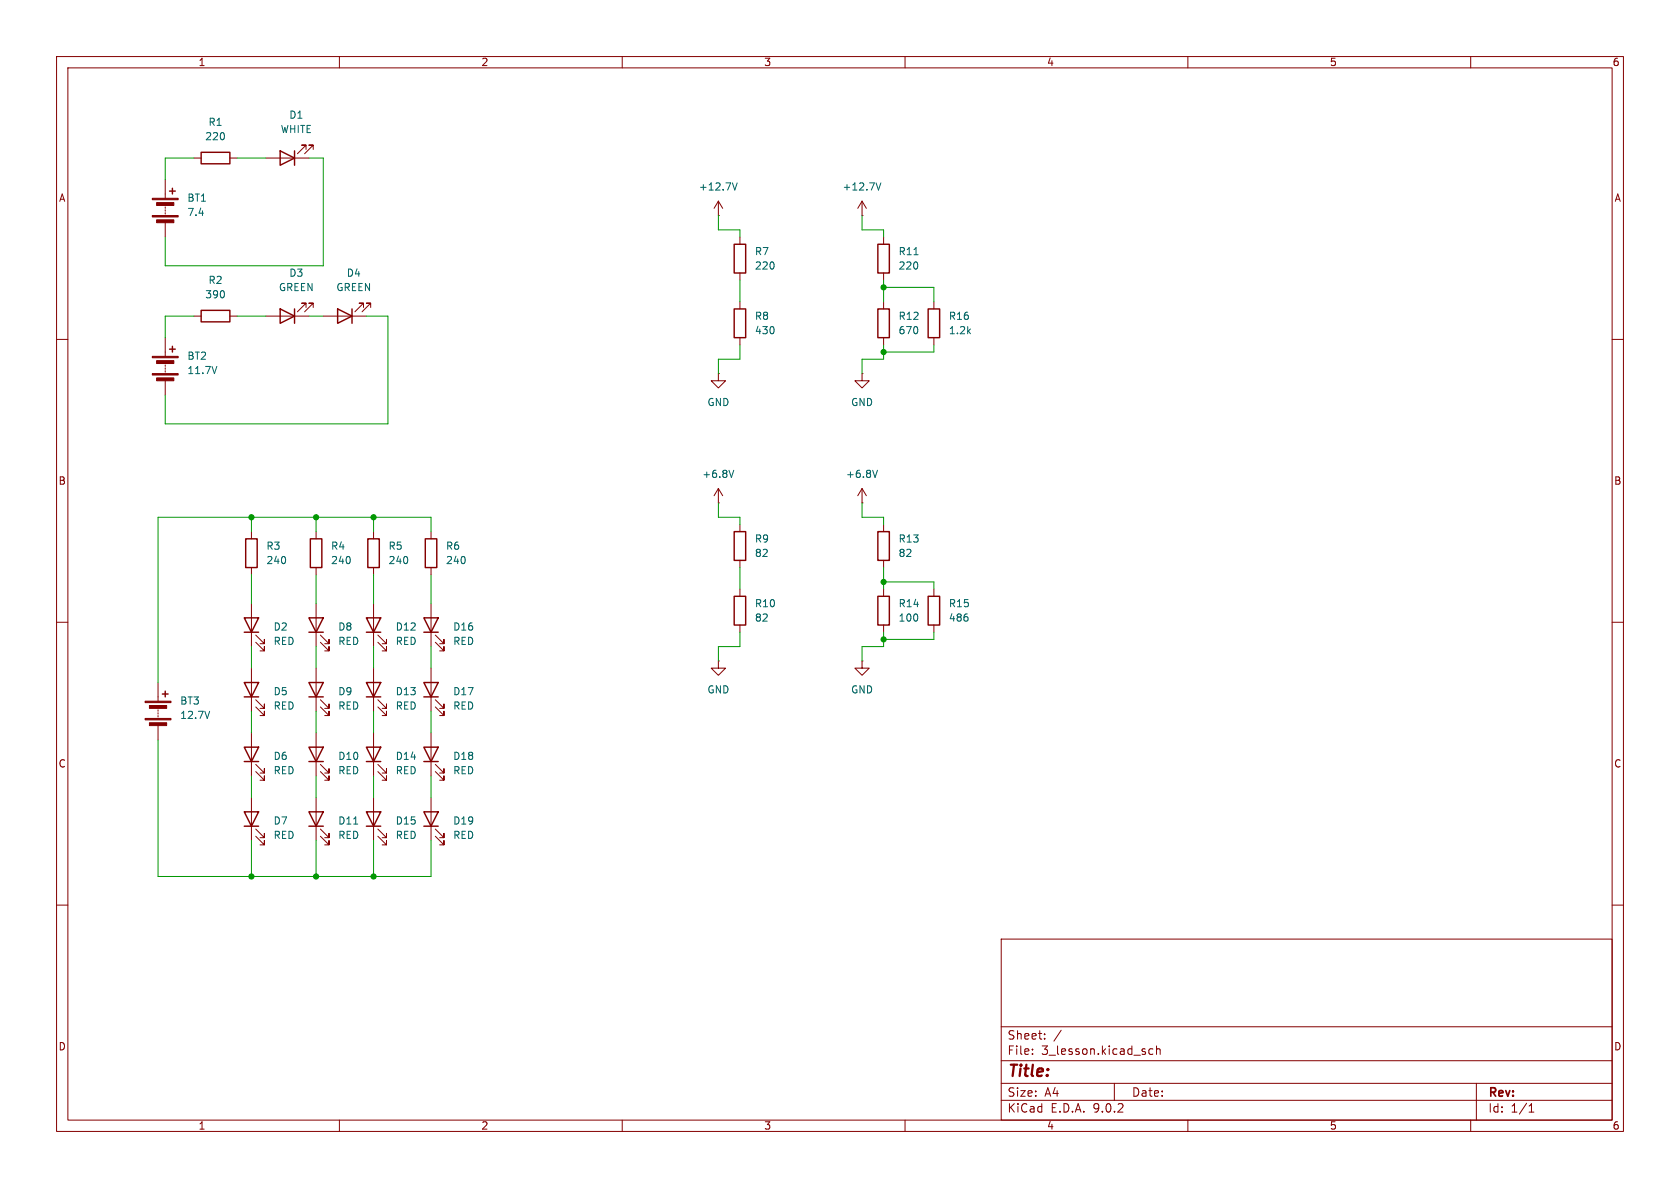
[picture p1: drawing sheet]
<svg xmlns="http://www.w3.org/2000/svg" width="297mm" height="210mm" viewBox="0 0 297 210" stroke-linecap="round" stroke-linejoin="round" font-family="sans-serif">
<g fill="none" stroke="#840000" stroke-width=".18">
<path d="M10 10h277v190h-277zM12 12h273v186h-273zM60 10v2M110 10v2M160 10v2M210 10v2M260 10v2M29.2 31.8v3.3M29.2 36.6v.2M29.2 37.1v.2M29.2 37.6v.2M29.2 39.4v2.5"/>
<path d="M34.3 27.9h1.3M40.6 27.9h1.3M47 27.9h7.6M54.1 26.4v-.7h-.8h.8l-1.5 1.5M55.4 26.4v-.7h-.8h.8l-1.6 1.5M127 38.1h.1M127 35.6l-.8 1.2M127 35.6l.8 1.2M127 35.6v2.5M152.4 38.1h.1M152.4 35.6l-.8 1.2M152.4 35.6l.8 1.2"/>
<path d="M152.4 35.6v2.5M29.2 59.7v3.3M34.3 55.9h1.3M40.6 55.9h1.3M47 55.9h7.6M54.1 54.4v-.8h-.8h.8l-1.5 1.5M55.4 54.4v-.8h-.8h.8l-1.6 1.5M57.1 55.9h7.7M64.3 54.4v-.8h-.8h.8l-1.6 1.5M65.5 54.4v-.8h-.7h.7l-1.5 1.5M130.8 41.9v1.3M130.8 48.3v1.2"/>
<path d="M130.8 53.3v1.3M130.8 59.7v1.3M156.2 41.9v1.3M156.2 48.3v1.2M156.2 53.3v1.3M156.2 59.7v1.3M165.1 53.3v1.3M165.1 59.7v1.3M10 60h2M29.2 64.5v.3M29.2 65v.3M29.2 65.5v.3"/>
<path d="M29.2 67.3v2.6M127 66v1.3h1.3l-1.3 1.3-1.3-1.3h1.3M127 66h.1M152.4 66v1.3h1.3l-1.3 1.3-1.3-1.3h1.3M152.4 66h.1M285 60h2M44.4 94v1.3M55.9 94v1.3M66 94v1.3M76.2 94v1.3M127 88.9h.1M127 86.4v2.5"/>
<path d="M127 86.4l-.8 1.2M127 86.4l.8 1.2M130.8 92.7v1.3M130.8 99.1v1.2M152.4 88.9h.1M152.4 86.4v2.5M152.4 86.4l-.8 1.2M152.4 86.4l.8 1.2M156.2 92.7v1.3M156.2 99.1v1.2M10 110h2M44.4 100.3v1.3"/>
<path d="M44.4 106.7v7.6M44.4 118.1v7.6M45.2 113.5l1.5 1.6v-.8v.8h-.7M45.2 112.3l1.5 1.5v-.8v.8h-.7M55.9 100.3v1.3M55.9 106.7v7.6M55.9 118.1v7.6M56.6 113.5l1.6 1.6v-.8v.8h-.8M56.6 112.3l1.6 1.5v-.8v.8h-.8M66 100.3v1.3M66 106.7v7.6M66 118.1v7.6"/>
<path d="M66.8 113.5l1.5 1.6v-.8v.8h-.7M66.8 112.3l1.5 1.5v-.8v.8h-.7M76.2 100.3v1.3M76.2 106.7v7.6M76.2 118.1v7.6M77 113.5l1.5 1.6v-.8v.8h-.8M77 112.3l1.5 1.5v-.8v.8h-.8M127 116.8v1.3h1.3l-1.3 1.3-1.3-1.3h1.3M127 116.8h.1M130.8 104.1v1.3M130.8 110.5v1.3M152.4 116.8v1.3h1.3l-1.3 1.3-1.3-1.3h1.3"/>
<path d="M152.4 116.8h.1M156.2 104.1v1.3M156.2 110.5v1.3M165.1 104.1v1.3M165.1 110.5v1.3M285 110h2M27.9 120.7v3.3M27.9 125.5v.2M27.9 126v.2M27.9 126.5v.2M27.9 128.3v2.5M44.4 129.5v7.7"/>
<path d="M45.2 125l1.5 1.5v-.8v.8h-.7M45.2 123.7l1.5 1.5v-.7v.7h-.7M45.2 136.4l1.5 1.5v-.7v.7h-.7M45.2 135.1l1.5 1.6v-.8v.8h-.7M55.9 129.5v7.7M56.6 125l1.6 1.5v-.8v.8h-.8M56.6 123.7l1.6 1.5v-.7v.7h-.8M56.6 136.4l1.6 1.5v-.7v.7h-.8M56.6 135.1l1.6 1.6v-.8v.8h-.8M66 129.5v7.7M66.8 136.4l1.5 1.5v-.7v.7h-.7M66.8 135.1l1.5 1.6v-.8v.8h-.7"/>
<path d="M66.8 125l1.5 1.5v-.8v.8h-.7M66.8 123.7l1.5 1.5v-.7v.7h-.7M76.2 129.5v7.7M77 136.4l1.5 1.5v-.7v.7h-.8M77 135.1l1.5 1.6v-.8v.8h-.8M77 125l1.5 1.5v-.8v.8h-.8M77 123.7l1.5 1.5v-.7v.7h-.8M44.4 141v7.6M45.2 147.8l1.5 1.6v-.8v.8h-.7M45.2 146.6l1.5 1.5v-.8v.8h-.7M55.9 141v7.6M56.6 147.8l1.6 1.6v-.8v.8h-.8"/>
<path d="M56.6 146.6l1.6 1.5v-.8v.8h-.8M66 141v7.6M66.8 147.8l1.5 1.6v-.8v.8h-.7M66.8 146.6l1.5 1.5v-.8v.8h-.7M76.2 141v7.6M77 147.8l1.5 1.6v-.8v.8h-.8M77 146.6l1.5 1.5v-.8v.8h-.8M10 160h2M177 166h108v32h-108zM285 160h2M60 198v2M110 198v2"/>
<path d="M160 198v2M177 194.5h108M177 191.5h108M177 187.5h108M177 181.5h108M182.5 186.3v.1M182.5 185.5v.1M184.7 183.6v.1M184.7 182.8v.1M187.6 182.1l-1.3 2M197 191.5v3M203.8 185.5l-.4-.1-.3 .3v.4l.1 .2h.6"/>
<path d="M204.5 185.5l.2-.1 .3 .1 .1 .9M204.5 184.9v1.5M210 198v2M260 198v2M261 191.5v6.5M270.3 196.6h.9M270.3 195.5l.4-.4v1.5"/>
</g>
<g fill="#840000" stroke="#840000" stroke-width=".18">
<path d="M25.7 124h4.5v.2h-4.5z"/>
<path d="M25.7 127h4.5v.3h-4.5z"/>
<path d="M26.4 124.7h3.1v.5h-3.1z"/>
<path d="M26.4 127.8h3.1v.5h-3.1z"/>
<path d="M26.9 35.1h4.6v.2h-4.6z"/>
<path d="M26.9 38.1h4.6v.3h-4.6z"/>
<path d="M27.7 35.8h3v.5h-3z"/>
<path d="M27.7 38.9h3v.5h-3z"/>
<path d="M26.9 63h4.6v.2h-4.6z"/>
<path d="M26.9 66h4.6v.3h-4.6z"/>
<path d="M27.7 63.8h3v.5h-3z"/>
<path d="M27.7 66.8h3v.5h-3z"/>
</g>
<g fill="none" stroke="#840000" stroke-width=".25">
<path d="M30 33.8h1M30.5 33.3v1M35.6 26.9h5v2.1h-5zM49.5 26.7l2.6 1.2-2.6 1.3zM52.1 26.7v2.5M35.6 54.9h5v2h-5zM49.5 54.6l2.6 1.3-2.6 1.3zM52.1 54.6v2.6M59.7 54.6l2.5 1.3-2.5 1.3zM62.2 54.6v2.6M129.8 43.2h2v5.1h-2zM129.8 54.6h2v5.1h-2z"/>
<path d="M155.2 54.6h2v5.1h-2zM155.2 43.2h2v5.1h-2zM164.1 54.6h2v5.1h-2zM30 61.7h1M30.5 61.2v1M43.4 95.3h2.1v5h-2.1zM54.9 95.3h2v5h-2zM65 95.3h2.1v5h-2.1zM75.2 95.3h2v5h-2zM129.8 94h2v5.1h-2zM155.2 94h2v5.1h-2zM43.2 109.2h2.5l-1.3 2.6z"/>
<path d="M43.2 111.8h2.5M54.6 109.2h2.5l-1.2 2.6zM54.6 111.8h2.5M64.8 109.2h2.5l-1.3 2.6zM64.8 111.8h2.5M74.9 109.2h2.6l-1.3 2.6zM74.9 111.8h2.6M129.8 105.4h2v5.1h-2zM155.2 105.4h2v5.1h-2zM164.1 105.4h2v5.1h-2zM28.7 122.7h1M29.2 122.2v1"/>
<path d="M43.2 120.7h2.5l-1.3 2.5zM43.2 132.1h2.5l-1.3 2.5zM43.2 134.6h2.5M43.2 123.2h2.5M54.6 120.7h2.5l-1.2 2.5zM54.6 132.1h2.5l-1.2 2.5zM54.6 134.6h2.5M54.6 123.2h2.5M64.8 132.1h2.5l-1.3 2.5zM64.8 120.7h2.5l-1.3 2.5zM64.8 134.6h2.5M64.8 123.2h2.5"/>
<path d="M74.9 132.1h2.6l-1.3 2.5zM74.9 120.7h2.6l-1.3 2.5zM74.9 134.6h2.6M74.9 123.2h2.6M43.2 143.5h2.5l-1.3 2.6zM43.2 146.1h2.5M54.6 143.5h2.5l-1.2 2.6zM54.6 146.1h2.5M64.8 143.5h2.5l-1.3 2.6zM64.8 146.1h2.5M74.9 143.5h2.6l-1.3 2.6zM74.9 146.1h2.6"/>
</g>
<path d="M129.5 32.3l.4 1.3 .4-1.3M154.9 32.3l.4 1.3 .4-1.3M161.6 45h.7M38.3 64.8l-.4 1.2M129.7 83.1l-.4 1.3M155.1 83.1l-.4 1.3M37.1 125.7l-.5 1.3M62.5 145.7h.7" fill="none" stroke="#006464" stroke-width=".18"/>
<g fill="none" stroke="#009600" stroke-width=".18">
<path d="M34.3 27.9h-5.1v3.9M41.9 27.9h5.1M54.6 27.9h2.5v19.1h-27.9v-5.1M127 38.1v2.5h3.8v1.3M152.4 38.1v2.5h3.8v1.3M34.3 55.9h-5.1v3.8M41.9 55.9h5.1M54.6 55.9h2.5M64.8 55.9h3.8v19h-39.4v-5M130.8 49.5v3.8M156.2 50.8h8.9v2.5M156.2 49.5v3.8"/>
<path d="M130.8 61v2.5h-3.8v2.5M156.2 61v2.5h-3.8v2.5M165.1 61v1.2h-8.9M44.4 91.4v2.6M55.9 91.4v2.6M66 91.4v2.6M76.2 94v-2.6h-48.3v29.3M127 88.9v2.5h3.8v1.3M152.4 88.9v2.5h3.8v1.3M44.4 101.6v5.1M44.4 114.3v3.8M55.9 101.6v5.1"/>
<path d="M55.9 114.3v3.8M66 101.6v5.1M66 114.3v3.8M76.2 101.6v5.1M76.2 114.3v3.8M130.8 111.8v2.5h-3.8v2.5M130.8 100.3v3.8M156.2 102.9h8.9v1.2M156.2 100.3v3.8M156.2 111.8v2.5h-3.8v2.5M165.1 111.8v1.2h-8.9M27.9 130.8v24.1h48.3v-6.3"/>
<path d="M44.4 125.7v3.8M44.4 137.2v3.8M55.9 125.7v3.8M55.9 137.2v3.8M66 125.7v3.8M66 137.2v3.8M76.2 125.7v3.8M76.2 137.2v3.8M44.4 148.6v6.3M55.9 148.6v6.3M66 148.6v6.3"/>
</g>
<g fill="#009600" stroke="#009600" stroke-width=".18">
<circle cx="55.9" cy="91.4" r=".46"/>
<circle cx="44.4" cy="91.4" r=".46"/>
<circle cx="44.4" cy="154.9" r=".46"/>
<circle cx="66" cy="154.9" r=".46"/>
<circle cx="55.9" cy="154.9" r=".46"/>
<circle cx="66" cy="91.4" r=".46"/>
<circle cx="156.2" cy="62.2" r=".46"/>
<circle cx="156.2" cy="50.8" r=".46"/>
<circle cx="156.2" cy="102.9" r=".46"/>
<circle cx="156.2" cy="113" r=".46"/>
</g>
<text font-size="2.8" fill="#840000" x="178" y="190.9">Title:</text>
<g font-size="2.1" fill="#840000">
<text x="178" y="184">Sheet:</text>
<text x="178" y="186.7">File:</text>
<text x="184.1" y="186.7">3_lesson.kicad_sch</text>
<text x="178" y="196.9">KiCad</text>
<text x="178" y="194.1">Size:</text>
<text x="184.7" y="194.1">A4</text>
<text x="185.7" y="196.9">E.D.A.</text>
<text x="193.3" y="196.9">9.0.2</text>
<text x="200" y="194.1">Date:</text>
<text x="263" y="194.3">Rev:</text>
<text x="263" y="196.9">Id:</text>
<text x="267.1" y="196.9">1/1</text>
</g>
<g font-size="1.8" fill="#840000">
<text x="35" y="11.9">1</text>
<text x="85" y="11.9">2</text>
<text x="135" y="11.9">3</text>
<text x="185" y="11.9">4</text>
<text x="235" y="11.9">5</text>
<text x="285" y="11.9">6</text>
<text x="10.3" y="35.9">A</text>
<text x="285.3" y="35.9">A</text>
<text x="10.3" y="85.9">B</text>
<text x="285.3" y="85.9">B</text>
<text x="10.3" y="135.9">C</text>
<text x="285.3" y="135.9">C</text>
<text x="10.3" y="185.9">D</text>
<text x="285.3" y="185.9">D</text>
<text x="35" y="199.9">1</text>
<text x="85" y="199.9">2</text>
<text x="135" y="199.9">3</text>
<text x="185" y="199.9">4</text>
<text x="235" y="199.9">5</text>
<text x="285" y="199.9">6</text>
</g>
<g font-size="1.8" fill="#006464">
<text x="36.8" y="22.5">R1</text>
<text x="49.5" y="23.7">WHITE</text>
<text x="51" y="21.2">D1</text>
<text x="36.2" y="25">220</text>
<text x="33" y="35.9">BT1</text>
<text x="123.5" y="33.9">+12.7V</text>
<text x="148.9" y="33.9">+12.7V</text>
<text x="33" y="38.4">7.4</text>
<text x="133.4" y="45.3">R7</text>
<text x="133.4" y="47.9">220</text>
<text x="158.8" y="47.9">220</text>
<text x="158.8" y="45.3">R11</text>
<text x="36.2" y="52.9">390</text>
<text x="36.8" y="50.4">R2</text>
<text x="49.2" y="51.7">GREEN</text>
<text x="51" y="49.1">D3</text>
<text x="59.4" y="51.7">GREEN</text>
<text x="61.2" y="49.1">D4</text>
<text x="133.4" y="56.7">R8</text>
<text x="133.4" y="59.3">430</text>
<text x="158.8" y="59.3">670</text>
<text x="158.8" y="56.7">R12</text>
<text x="167.6" y="59.3">1.2k</text>
<text x="167.6" y="56.7">R16</text>
<text x="33" y="63.8">BT2</text>
<text x="33" y="66.3">11.7V</text>
<text x="125" y="72">GND</text>
<text x="150.4" y="72">GND</text>
<text x="124.1" y="84.7">+6.8V</text>
<text x="149.5" y="84.7">+6.8V</text>
<text x="47" y="97.4">R3</text>
<text x="47" y="99.9">240</text>
<text x="58.4" y="97.4">R4</text>
<text x="58.4" y="99.9">240</text>
<text x="68.6" y="97.4">R5</text>
<text x="68.6" y="99.9">240</text>
<text x="78.7" y="97.4">R6</text>
<text x="78.7" y="99.9">240</text>
<text x="133.4" y="96.1">R9</text>
<text x="133.4" y="98.7">82</text>
<text x="158.8" y="96.1">R13</text>
<text x="158.8" y="98.7">82</text>
<text x="133.4" y="107.5">R10</text>
<text x="158.8" y="107.5">R14</text>
<text x="167.6" y="107.5">R15</text>
<text x="48.3" y="111.7">D2</text>
<text x="59.7" y="111.7">D8</text>
<text x="69.9" y="111.7">D12</text>
<text x="80" y="111.7">D16</text>
<text x="133.4" y="110.1">82</text>
<text x="158.8" y="110.1">100</text>
<text x="167.6" y="110.1">486</text>
<text x="48.3" y="114.2">RED</text>
<text x="59.7" y="114.2">RED</text>
<text x="69.9" y="114.2">RED</text>
<text x="80" y="114.2">RED</text>
<text x="31.8" y="124.8">BT3</text>
<text x="48.3" y="123.1">D5</text>
<text x="48.3" y="125.6">RED</text>
<text x="59.7" y="123.1">D9</text>
<text x="59.7" y="125.6">RED</text>
<text x="69.9" y="123.1">D13</text>
<text x="69.9" y="125.6">RED</text>
<text x="80" y="123.1">D17</text>
<text x="80" y="125.6">RED</text>
<text x="125" y="122.8">GND</text>
<text x="150.4" y="122.8">GND</text>
<text x="31.8" y="127.3">12.7V</text>
<text x="48.3" y="134.5">D6</text>
<text x="48.3" y="137.1">RED</text>
<text x="59.7" y="134.5">D10</text>
<text x="59.7" y="137.1">RED</text>
<text x="69.9" y="134.5">D14</text>
<text x="69.9" y="137.1">RED</text>
<text x="80" y="134.5">D18</text>
<text x="80" y="137.1">RED</text>
<text x="48.3" y="146">D7</text>
<text x="48.3" y="148.5">RED</text>
<text x="59.7" y="146">D11</text>
<text x="59.7" y="148.5">RED</text>
<text x="69.9" y="146">D15</text>
<text x="69.9" y="148.5">RED</text>
<text x="80" y="146">D19</text>
<text x="80" y="148.5">RED</text>
</g>
</svg>
